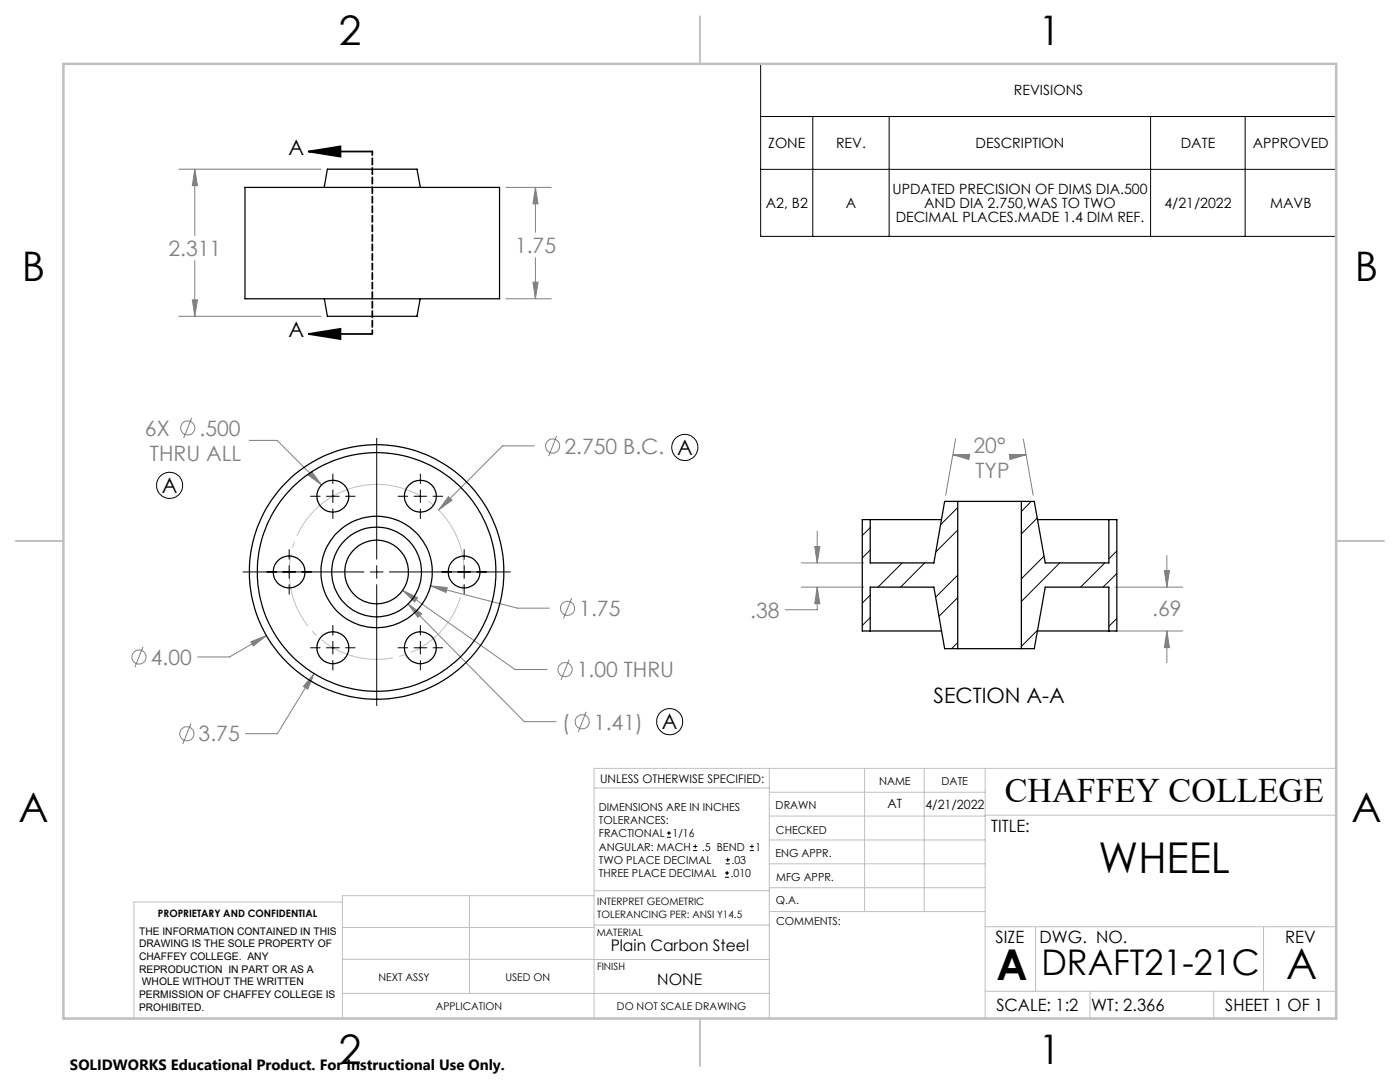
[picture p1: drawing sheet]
<svg xmlns="http://www.w3.org/2000/svg" width="279mm" height="216mm" viewBox="0 0 279 216" stroke-linecap="round" stroke-linejoin="round" font-family="sans-serif">
<g fill="none" stroke="#808080" stroke-width=".2">
<path d="M35.7 33.8h28.4M38.9 33.8l.5 3.2h-1zM38.9 33.8v13.2M101 37.4h9M106.9 37.4l.5 3.3h-1zM106.9 37.4v9M38.4 59.8h1l-.5 3.3zM38.9 52v11.1M101 59.6h9M106.4 56.3h1l-.5 3.3zM106.9 51.4v8.2M35.7 63.1h28.4"/>
<path d="M38.3 83.4l-1.6 4M49.7 87.9h5.6l8.9 8.9M61.5 94.8l.7-.7 2 2.7zM89.5 99.1l.7 .7-2.7 2zM106.6 89h-6.3l-12.8 12.8M111.1 87l-1.6 4M190.2 90.7h3.3l-.1 1zM190.2 90.7l3.3 .5M190.7 87.6l-2 11.2M201.4 90.7h3.4l-3.2 1zM204.2 87.6l2 11.2M204.8 90.7l-3.3 .5"/>
<path d="M80.4 117.8l2.9 1.5-.5 .8zM80.4 117.8l22.4 15.8h6.3M85.9 116.9l3.4 .3-.3 1zM85.9 116.9l17.4 4.5h6.3M114.1 119.3l-1.6 4.1M159.9 112.3h12.5M159.9 117.2h12.5M162.6 109h1l-.5 3.3zM163.1 117.2l.5 3.3h-1zM163.1 117.2v4.5h-6.4M163.1 106v6.3M222.6 117.2h13.4"/>
<path d="M232.4 113.8h1l-.5 3.4zM232.9 110.8v6.4M28.5 129.1l-1.6 4M50.1 128.1l3.1-1.3-2.6 2.1zM53.2 126.8l-7.4 4.3h-6.4M62.7 134.4l-1.3 3.1-.9-.5zM62.7 134.4l-7.3 12h-6.4M81.5 120.5l2.6 2-.7 .7zM81.5 120.5l23.1 23.5h6.4M113.6 131.6l-1.6 4M222.6 125.9h13.4M232.9 125.9l.5 3.3h-1z"/>
<path d="M232.9 125.9v6.4M38.1 144.4l-1.6 4M117 142l-1.6 4.1"/>
<circle cx="37.5" cy="85.4" r="1.42"/>
<circle cx="110.3" cy="89" r="1.41"/>
<circle cx="27.7" cy="131.1" r="1.4"/>
<circle cx="112.8" cy="133.6" r="1.42"/>
<circle cx="113.3" cy="121.4" r="1.42"/>
<circle cx="37.3" cy="146.4" r="1.41"/>
<circle cx="116.2" cy="144" r="1.42"/>
</g>
<g fill="none" stroke="#000" stroke-width=".2">
<path d="M151.8 12.7h114.9v34.5h-114.9zM151.8 23.2h114.9M151.8 33.8h114.9M162.2 23.2v24M177.4 23.2v24M229.6 23.2v24M248.5 23.2v24M62 99h1.9M65.2 99h2.5M66.4 94.6v1.9M66.4 97.8v2.5M69 99h1.9"/>
<path d="M75.2 87.5v24.1M79.4 99h2M82.6 99h2.6M83.9 94.6v1.9M83.9 97.8v2.5M86.4 99h1.9M48.5 114.1h24.1M57.7 109.7v1.9M57.7 112.9v2.5M57.7 116.7v1.9M66.4 101.6v1.9M73.9 114.1h2.5"/>
<path d="M75.2 112.9v2.5M75.2 116.7v24.1M77.7 114.1h24.1M83.9 101.6v1.9M92.6 109.7v1.9M92.6 112.9v2.5M92.6 116.7v1.9M62 129.3h1.9M65.2 129.3h2.5M66.4 124.8v1.9M66.4 128v2.5M66.4 131.8v1.9"/>
<path d="M69 129.3h1.9M79.4 129.3h2M82.6 129.3h2.6M83.9 124.8v1.9M83.9 128v2.5M83.9 131.8v1.9M86.4 129.3h1.9M133.1 167.1h.8M133.1 166.2h.8M133.5 165.8v.9M138.3 169.7h.8M138.3 168.9h.8"/>
<path d="M138.7 168.5v.8M144.7 175h.8M144.7 174.2h.8M144.8 172.4h.9M144.8 171.6h.9M145.1 173.8v.8M145.2 171.1v.9M149.6 169.7h.9M149.6 168.9h.9M150.1 168.5v.8"/>
<circle cx="33.8" cy="96.9" r="2.61"/>
<circle cx="136.7" cy="89.3" r="2.61"/>
<circle cx="133.6" cy="144" r="2.61"/>
</g>
<path d="M61.6 30.2h12.7M61.6 30.2l6.3-1v2.1zM61.6 66.6h12.7M61.6 66.6l6.3-1v2.1z" fill="none" stroke="#000" stroke-width=".35"/>
<path d="M70.1 97.4a17.5 17.5 0 0 0-7.1 29.2 17.5 17.5 0 0 0 29-7.8 17.5 17.5 0 0 0-20.8-21.7l-1.1 .3" fill="none" stroke="#c0c0c0" stroke-width=".2" stroke-dasharray="15.2 1.3 1.3 1.3" stroke-dashoffset=".4" stroke-linecap="butt"/>
<path d="M74.3 30.2v36.4" fill="none" stroke="#000" stroke-width=".35" stroke-dasharray="1.3 .6" stroke-dashoffset=".5"/>
<g fill="none" stroke="#c0c0c0" stroke-width=".2">
<path d="M118.6 157.2h34.9M153.5 153.3v49.9M153.5 158.1h43.1M172.5 153.3v28.6M184.4 153.3v28.6M196.6 153.3v49.9M266.7 153.3h-148.1v49.9M68.3 180h-41.6v23.2M93.7 178.7v19.5M118.6 178.7h-50.3v24.5M118.6 177.7h35M153.5 167.6h43.1"/>
<path d="M153.5 162.8h43.1M153.5 172.4h43.1M153.5 177.1h43.1M196.6 162.7h70.1M68.3 198.2h85.2M68.3 191.4l85.2 .1M68.3 185.1h50.3M118.6 184.6h35M153.6 181.9h43M196.6 197.8h70.1M196.6 184.9h70.1M206.7 184.9v12.9"/>
<path d="M217.5 197.8v5.4M242.2 197.8v5.4M252.2 184.9v12.9"/>
</g>
<path d="M139.7 3.2v9.5M3.1 107.9h9.6M266.7 107.9h9.5M139.7 203.2v9.6" fill="none" stroke="#c0c0c0" stroke-width=".25"/>
<path d="M12.7 12.7h254v190.5h-254z" fill="none" stroke="#c0c0c0" stroke-width=".5"/>
<path d="M61.6 30.2l6.3-1v2.1zM61.6 66.6l6.3-1v2.1z" fill="#000"/>
<g fill="#808080">
<path d="M89.5 99.1l.7 .7-2.7 2z"/>
<path d="M62.2 94.1l-.7 .7 2.7 2zM80.4 117.8l2.4 2.3 .5-.8zM81.5 120.5l1.9 2.7 .7-.7zM85.9 116.9l3.1 1.3 .3-1zM62.7 134.4l-2.2 2.6 .9 .5zM50.1 128.1l.5 .8 2.6-2.1zM38.9 33.8l.5 3.2h-1zM38.4 59.8h1l-.5 3.3zM106.9 37.4l.5 3.3h-1zM106.4 56.3h1l-.5 3.3zM162.6 109h1l-.5 3.3zM163.1 117.2l.5 3.3h-1zM232.4 113.8h1l-.5 3.4zM232.9 125.9l.5 3.3h-1zM190.2 90.7h3.3l-.1 1zM201.4 90.7h3.4l-3.2 1z"/>
</g>
<g fill="none" stroke="#000" stroke-width=".25">
<path d="M48.9 37.4h50.8v22.2h-50.8zM64.7 37.4l.6-3.6h17.9l.7 3.6M64.7 59.6l.6 3.5h17.9l.7-3.5M173.7 103.7h14.2M173.7 103.7h-1.6v22.2h1.6M191.1 100h12.7M191.1 100h-2.6l-2.1 12.3h-12.7v-8.6M191.1 100v29.4M203.8 100h2.6l2.2 12.3h12.7v-8.6M203.8 100v29.4M207 103.7h14.3M221.3 103.7h1.6v22.2h-1.6"/>
<path d="M173.7 125.9h14.2M173.7 125.9v-8.7h12.7l2.1 12.2h2.6M191.1 129.4h12.7M207 125.9h14.3M221.3 125.9v-8.7h-12.7l-2.2 12.2h-2.6"/>
<circle cx="66.4" cy="99" r="3.2"/>
<circle cx="83.9" cy="99" r="3.2"/>
<circle cx="57.7" cy="114.1" r="3.2"/>
<circle cx="75.2" cy="114.1" r="8.9"/>
<circle cx="75.2" cy="114.1" r="23.8"/>
<circle cx="75.2" cy="114.1" r="11.1"/>
<circle cx="75.2" cy="114.1" r="6.4"/>
<circle cx="75.2" cy="114.1" r="25.4"/>
<circle cx="92.6" cy="114.1" r="3.2"/>
<circle cx="66.4" cy="129.3" r="3.2"/>
<circle cx="83.9" cy="129.3" r="3.2"/>
</g>
<g fill="none" stroke="#000" stroke-width=".2">
<path d="M173.7 105.3l-1.6 1.6M173.7 118.7l-1.6 1.6M173.7 109.7l-1.6 1.6M180.1 112.3l-4.9 4.9M184.5 112.3l-4.8 4.9M191.1 119.2l-3.7 3.8M191.1 101.3l-3.4 3.4M191.1 114.8l-4.4 4.4M191.1 105.8l-4.3 4.3M205.8 100l-2 2.1M207 103.4l-3.2 3.1M208.4 111l-4.6 4.5"/>
<path d="M211.5 112.3l-7.7 7.7M220.5 112.3l-4.8 4.9M222.9 109.9l-1.6 1.6M222.9 114.4l-2.8 2.8M173.7 123.2l-1.6 1.6M191.1 128.2l-1.2 1.2M207.1 125.7l-3.3 3.3M222.9 123.4l-1.6 1.6"/>
</g>
<g font-size="8.5">
<text x="219.3" y="174.2">WHEEL</text>
<text x="198.9" y="195.5">A</text>
<text x="256.7" y="195.4">A</text>
</g>
<g font-size="8.1">
<text x="67.6" y="8.9">2</text>
<text x="207.3" y="8.9">1</text>
<text x="4.4" y="56.2">B</text>
<text x="270.4" y="56.2">B</text>
<text x="3.7" y="164.1">A</text>
<text x="269.7" y="164.1">A</text>
<text x="67.6" y="212.4">2</text>
<text x="207.3" y="212.4">1</text>
</g>
<text font-size="7.1" x="207.8" y="194.6">DRAFT21-21C</text>
<text font-size="6.9" x="200.5" y="160.1">CHAFFEY COLLEGE</text>
<g font-size="4.2">
<text x="57.6" y="30.9">A</text>
<text x="57.6" y="67.3">A</text>
<text x="32.3" y="98.3">A</text>
<text x="186.3" y="140.2">SECTION A-A</text>
<text x="132.1" y="145.5">A</text>
</g>
<g font-size="4.2" fill="#808080">
<text x="33.6" y="51.1">2.311</text>
<text x="102.8" y="50.5">1.75</text>
<text x="28.9" y="86.9">6X</text>
<text x="39.8" y="86.9">.500</text>
<text x="29.9" y="92">THRU ALL</text>
<text x="112.6" y="90.5">2.750 B.C. A</text>
<text x="194.3" y="90.4">20°</text>
<text x="194.7" y="95.5">TYP</text>
<text x="115.6" y="122.9">1.75</text>
<text x="149.7" y="123.3">.38</text>
<text x="230" y="122.9">.69</text>
<text x="30.1" y="132.6">4.00</text>
<text x="115.1" y="135.2">1.00 THRU</text>
<text x="39.6" y="148">3.75</text>
<text x="112.2" y="145.6">(</text>
<text x="118.5" y="145.6">1.41)</text>
</g>
<g font-size="3.4">
<text x="197.8" y="166">TITLE:</text>
<text x="198.7" y="188.1">SIZE</text>
<text x="207.5" y="188.1">DWG. NO.</text>
<text x="256.5" y="188.2">REV</text>
<text x="198.8" y="201.7">SCALE: 1:2</text>
<text x="217.7" y="201.8">WT: 2.366</text>
<text x="244.5" y="201.7">SHEET 1 OF 1</text>
</g>
<g font-size="3.2">
<text x="121.9" y="189.8">Plain Carbon Steel</text>
<text x="131.2" y="196.6">NONE</text>
</g>
<text font-size="3" x="14" y="213.5">SOLIDWORKS Educational Product. For Instructional Use Only.</text>
<g font-size="2.8">
<text x="202.3" y="19">REVISIONS</text>
<text x="153.3" y="29.6">ZONE</text>
<text x="166.9" y="29.6">REV.</text>
<text x="194.7" y="29.6">DESCRIPTION</text>
<text x="235.6" y="29.6">DATE</text>
<text x="250" y="29.6">APPROVED</text>
<text x="152.8" y="41.5">A2, B2</text>
<text x="168.8" y="41.5">A</text>
<text x="178.1" y="38.7">UPDATED PRECISION OF DIMS DIA.500</text>
<text x="184.4" y="41.5">AND DIA 2.750,WAS TO TWO</text>
<text x="232.4" y="41.5">4/21/2022</text>
<text x="253.5" y="41.5">MAVB</text>
<text x="178.8" y="44.3">DECIMAL PLACES.MADE 1.4 DIM REF.</text>
</g>
<g font-size="2.5">
<text x="177.1" y="161.3">AT</text>
<text x="184.7" y="161.4">4/21/2022</text>
</g>
<text font-size="2.4" x="119.8" y="156.2">UNLESS OTHERWISE SPECIFIED:</text>
<g font-size="2.2">
<text x="119.5" y="161.8">DIMENSIONS ARE IN INCHES</text>
<text x="154.8" y="161.4">DRAWN</text>
<text x="175.4" y="156.6">NAME</text>
<text x="187.9" y="156.7">DATE</text>
<text x="119.5" y="164.4">TOLERANCES:</text>
<text x="119.5" y="167.1">FRACTIONAL</text>
<text x="134.2" y="167.1">1/16</text>
<text x="154.9" y="166.3">CHECKED</text>
<text x="119.5" y="172.4">TWO PLACE DECIMAL</text>
<text x="119.5" y="169.7">ANGULAR: MACH</text>
<text x="140.1" y="169.7">.5 BEND</text>
<text x="146" y="172.4">.03</text>
<text x="150.8" y="169.7">1</text>
<text x="154.8" y="171">ENG APPR.</text>
<text x="119.5" y="175">THREE PLACE DECIMAL</text>
<text x="145.8" y="175">.010</text>
<text x="154.9" y="175.7">MFG APPR.</text>
<text x="154.9" y="180.4">Q.A.</text>
<text x="154.9" y="184.6">COMMENTS:</text>
</g>
<g font-size="2.1">
<text x="27.8" y="186.5">THE INFORMATION CONTAINED IN THIS</text>
<text x="27.8" y="189">DRAWING IS THE SOLE PROPERTY OF</text>
<text x="27.8" y="191.5">CHAFFEY COLLEGE. ANY</text>
<text x="27.8" y="194.1">REPRODUCTION IN PART OR AS A</text>
<text x="28.3" y="196.6">WHOLE WITHOUT THE WRITTEN</text>
<text x="75.5" y="195.7">NEXT ASSY</text>
<text x="100.9" y="195.7">USED ON</text>
<text x="27.8" y="199.1">PERMISSION OF CHAFFEY COLLEGE IS</text>
<text x="27.8" y="201.6">PROHIBITED.</text>
<text x="86.9" y="201.5">APPLICATION</text>
<text x="123.1" y="201.6">DO NOT SCALE DRAWING</text>
</g>
<g font-size="2">
<text x="31.5" y="182.9">PROPRIETARY AND CONFIDENTIAL</text>
<text x="119.2" y="180.6">INTERPRET GEOMETRIC</text>
<text x="119.2" y="183.1">TOLERANCING PER: ANSI Y14.5</text>
<text x="119.1" y="186.7">MATERIAL</text>
<text x="119.1" y="193.5">FINISH</text>
</g>
</svg>
